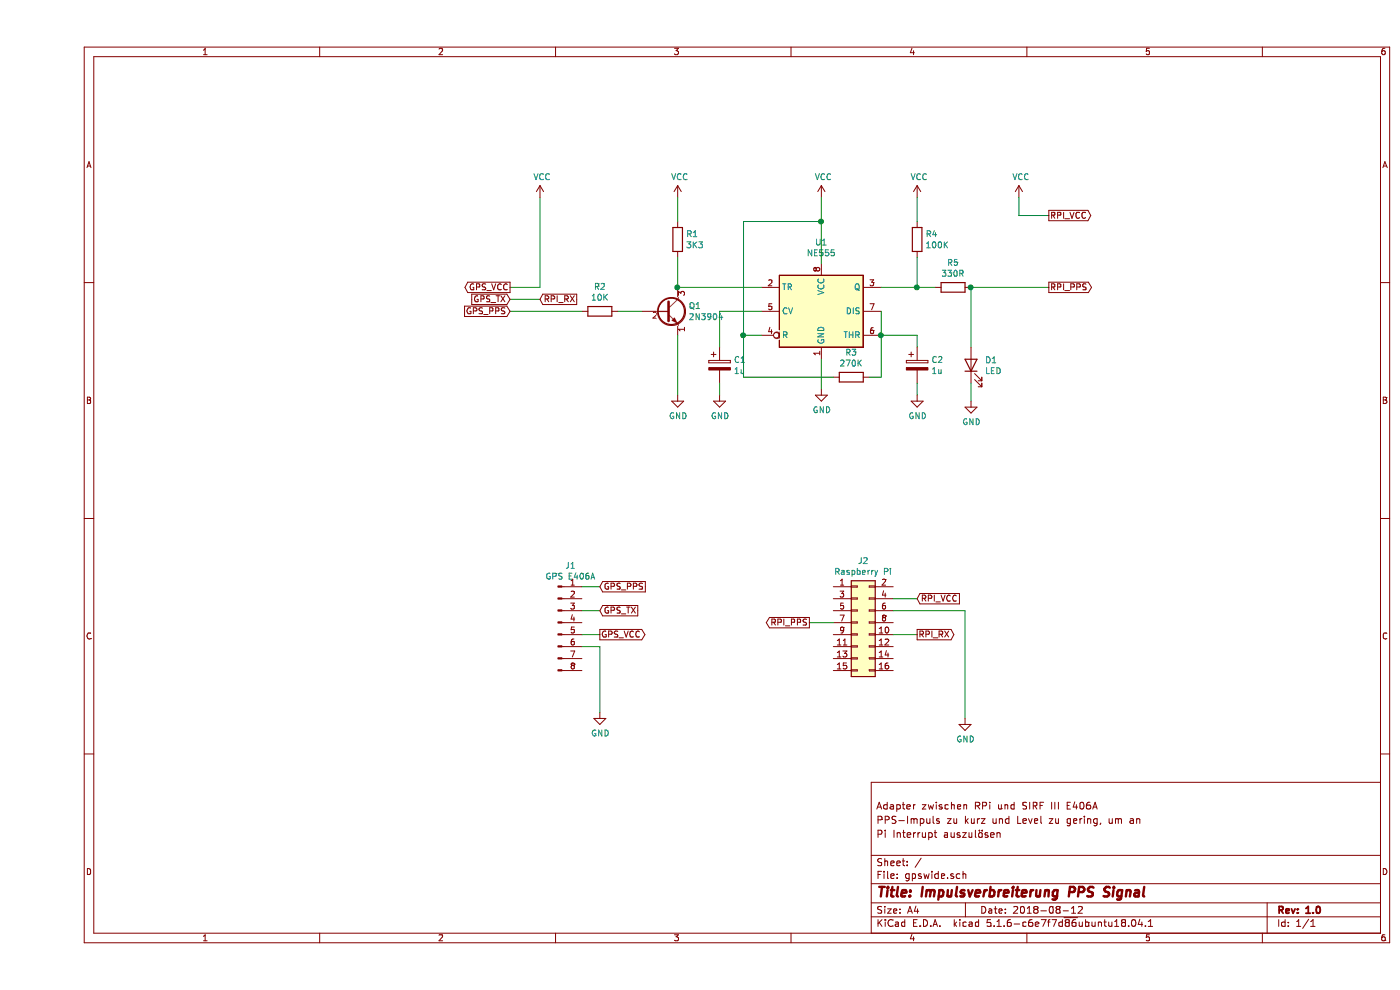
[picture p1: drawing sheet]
EESchema Schematic File Version 4
LIBS:gpswide-cache
EELAYER 26 0
EELAYER END
$Descr A4 11693 8268
encoding utf-8
Sheet 1 1
Title "Impulsverbreiterung PPS Signal"
Date "2018-08-12"
Rev "1.0"
Comp ""
Comment1 "Pi Interrupt auszulösen"
Comment2 "PPS-Impuls zu kurz und Level zu gering, um an"
Comment3 "Adapter zwischen RPi und SIRF III E406A"
Comment4 ""
$EndDescr
Wire Wire Line
	5700 2600 5700 2900
Wire Wire Line
	6050 2600 5700 2600
Wire Wire Line
	6650 3150 5900 3150
Wire Wire Line
	6550 1850 6550 2200
Wire Wire Line
	5900 1850 6550 1850
Wire Wire Line
	5900 3150 5900 2800
Wire Wire Line
	5900 2800 5900 1850
Connection ~ 5900 2800
Wire Wire Line
	6050 2800 5900 2800
Wire Wire Line
	7050 3150 6950 3150
Wire Wire Line
	7050 2800 7050 3150
Wire Wire Line
	7350 2800 7350 2900
Wire Wire Line
	7050 2800 7350 2800
Connection ~ 7050 2800
Wire Wire Line
	7050 2600 7050 2800
Connection ~ 6550 1850
Wire Wire Line
	6550 1650 6550 1850
Wire Wire Line
	7350 1650 7350 1850
Wire Wire Line
	7350 2400 7500 2400
Wire Wire Line
	7350 2150 7350 2400
Connection ~ 7350 2400
Wire Wire Line
	7050 2400 7350 2400
Wire Wire Line
	7800 2400 7800 2900
Wire Wire Line
	7800 3200 7800 3350
Wire Wire Line
	7350 3200 7350 3300
Wire Wire Line
	6550 3000 6550 3250
Wire Wire Line
	5700 3200 5700 3300
Wire Wire Line
	5050 2600 4850 2600
Wire Wire Line
	5350 1850 5350 1650
$Comp
L Device:R R2
U 1 1
P 4700 2600
F 0 "R2" V 4493 2600 50  0000 C CNN
F 1 "10K" V 4584 2600 50  0000 C CNN
F 2 "Resistor_THT:R_Axial_DIN0207_L6.3mm_D2.5mm_P7.62mm_Horizontal" V 4630 2600 50  0001 C CNN
F 3 "~" H 4700 2600 50  0001 C CNN
	1    4700 2600
	0    1    1    0   
$EndComp
$Comp
L Device:R R1
U 1 1
P 5350 2000
F 0 "R1" H 5420 2046 50  0000 L CNN
F 1 "3K3" H 5420 1955 50  0000 L CNN
F 2 "Resistor_THT:R_Axial_DIN0207_L6.3mm_D2.5mm_P7.62mm_Horizontal" V 5280 2000 50  0001 C CNN
F 3 "~" H 5350 2000 50  0001 C CNN
	1    5350 2000
	1    0    0    -1  
$EndComp
$Comp
L power:VCC #PWR0101
U 1 1
P 5350 1650
F 0 "#PWR0101" H 5350 1500 50  0001 C CNN
F 1 "VCC" H 5367 1823 50  0000 C CNN
F 2 "" H 5350 1650 50  0001 C CNN
F 3 "" H 5350 1650 50  0001 C CNN
	1    5350 1650
	1    0    0    -1  
$EndComp
$Comp
L power:GND #PWR0102
U 1 1
P 5350 3300
F 0 "#PWR0102" H 5350 3050 50  0001 C CNN
F 1 "GND" H 5355 3127 50  0000 C CNN
F 2 "" H 5350 3300 50  0001 C CNN
F 3 "" H 5350 3300 50  0001 C CNN
	1    5350 3300
	1    0    0    -1  
$EndComp
$Comp
L power:GND #PWR0103
U 1 1
P 7800 3350
F 0 "#PWR0103" H 7800 3100 50  0001 C CNN
F 1 "GND" H 7805 3177 50  0000 C CNN
F 2 "" H 7800 3350 50  0001 C CNN
F 3 "" H 7800 3350 50  0001 C CNN
	1    7800 3350
	1    0    0    -1  
$EndComp
$Comp
L Device:LED D1
U 1 1
P 7800 3050
F 0 "D1" V 7838 2933 50  0000 R CNN
F 1 "LED" V 7747 2933 50  0000 R CNN
F 2 "LED_THT:LED_D3.0mm" H 7800 3050 50  0001 C CNN
F 3 "~" H 7800 3050 50  0001 C CNN
	1    7800 3050
	0    -1   -1   0   
$EndComp
$Comp
L Device:R R5
U 1 1
P 7650 2400
F 0 "R5" V 7443 2400 50  0000 C CNN
F 1 "330R" V 7534 2400 50  0000 C CNN
F 2 "Resistor_THT:R_Axial_DIN0207_L6.3mm_D2.5mm_P7.62mm_Horizontal" V 7580 2400 50  0001 C CNN
F 3 "~" H 7650 2400 50  0001 C CNN
	1    7650 2400
	0    1    1    0   
$EndComp
$Comp
L power:VCC #PWR0104
U 1 1
P 7350 1650
F 0 "#PWR0104" H 7350 1500 50  0001 C CNN
F 1 "VCC" H 7367 1823 50  0000 C CNN
F 2 "" H 7350 1650 50  0001 C CNN
F 3 "" H 7350 1650 50  0001 C CNN
	1    7350 1650
	1    0    0    -1  
$EndComp
$Comp
L Device:R R4
U 1 1
P 7350 2000
F 0 "R4" H 7420 2046 50  0000 L CNN
F 1 "100K" H 7420 1955 50  0000 L CNN
F 2 "Resistor_THT:R_Axial_DIN0207_L6.3mm_D2.5mm_P7.62mm_Horizontal" V 7280 2000 50  0001 C CNN
F 3 "~" H 7350 2000 50  0001 C CNN
	1    7350 2000
	1    0    0    -1  
$EndComp
$Comp
L Device:R R3
U 1 1
P 6800 3150
F 0 "R3" V 6593 3150 50  0000 C CNN
F 1 "270K" V 6684 3150 50  0000 C CNN
F 2 "Resistor_THT:R_Axial_DIN0207_L6.3mm_D2.5mm_P7.62mm_Horizontal" V 6730 3150 50  0001 C CNN
F 3 "~" H 6800 3150 50  0001 C CNN
	1    6800 3150
	0    1    1    0   
$EndComp
$Comp
L Device:CP C1
U 1 1
P 5700 3050
F 0 "C1" H 5818 3096 50  0000 L CNN
F 1 "1u" H 5818 3005 50  0000 L CNN
F 2 "Capacitor_THT:CP_Radial_D4.0mm_P1.50mm" H 5738 2900 50  0001 C CNN
F 3 "~" H 5700 3050 50  0001 C CNN
	1    5700 3050
	1    0    0    -1  
$EndComp
$Comp
L Device:CP C2
U 1 1
P 7350 3050
F 0 "C2" H 7468 3096 50  0000 L CNN
F 1 "1u" H 7468 3005 50  0000 L CNN
F 2 "Capacitor_THT:CP_Radial_D4.0mm_P1.50mm" H 7388 2900 50  0001 C CNN
F 3 "~" H 7350 3050 50  0001 C CNN
	1    7350 3050
	1    0    0    -1  
$EndComp
$Comp
L power:GND #PWR0105
U 1 1
P 7350 3300
F 0 "#PWR0105" H 7350 3050 50  0001 C CNN
F 1 "GND" H 7355 3127 50  0000 C CNN
F 2 "" H 7350 3300 50  0001 C CNN
F 3 "" H 7350 3300 50  0001 C CNN
	1    7350 3300
	1    0    0    -1  
$EndComp
$Comp
L power:GND #PWR0106
U 1 1
P 5700 3300
F 0 "#PWR0106" H 5700 3050 50  0001 C CNN
F 1 "GND" H 5705 3127 50  0000 C CNN
F 2 "" H 5700 3300 50  0001 C CNN
F 3 "" H 5700 3300 50  0001 C CNN
	1    5700 3300
	1    0    0    -1  
$EndComp
$Comp
L power:GND #PWR0107
U 1 1
P 6550 3250
F 0 "#PWR0107" H 6550 3000 50  0001 C CNN
F 1 "GND" H 6555 3077 50  0000 C CNN
F 2 "" H 6550 3250 50  0001 C CNN
F 3 "" H 6550 3250 50  0001 C CNN
	1    6550 3250
	1    0    0    -1  
$EndComp
$Comp
L power:VCC #PWR0108
U 1 1
P 6550 1650
F 0 "#PWR0108" H 6550 1500 50  0001 C CNN
F 1 "VCC" H 6567 1823 50  0000 C CNN
F 2 "" H 6550 1650 50  0001 C CNN
F 3 "" H 6550 1650 50  0001 C CNN
	1    6550 1650
	1    0    0    -1  
$EndComp
$Comp
L Timer:NE555 U1
U 1 1
P 6550 2600
F 0 "U1" H 6550 3178 50  0000 C CNN
F 1 "NE555" H 6550 3087 50  0000 C CNN
F 2 "Package_DIP:DIP-8_W7.62mm" H 6550 2600 50  0001 C CNN
F 3 "http://www.ti.com/lit/ds/symlink/ne555.pdf" H 6550 2600 50  0001 C CNN
	1    6550 2600
	1    0    0    -1  
$EndComp
$Comp
L power:VCC #PWR0111
U 1 1
P 4200 1650
F 0 "#PWR0111" H 4200 1500 50  0001 C CNN
F 1 "VCC" H 4217 1823 50  0000 C CNN
F 2 "" H 4200 1650 50  0001 C CNN
F 3 "" H 4200 1650 50  0001 C CNN
	1    4200 1650
	1    0    0    -1  
$EndComp
$Comp
L power:VCC #PWR0112
U 1 1
P 8200 1650
F 0 "#PWR0112" H 8200 1500 50  0001 C CNN
F 1 "VCC" H 8217 1823 50  0000 C CNN
F 2 "" H 8200 1650 50  0001 C CNN
F 3 "" H 8200 1650 50  0001 C CNN
	1    8200 1650
	1    0    0    -1  
$EndComp
Wire Wire Line
	4200 1650 4200 2400
$Comp
L Connector:Conn_01x08_Male J1
U 1 1
P 4350 5200
F 0 "J1" H 4456 5678 50  0000 C CNN
F 1 "GPS E406A" H 4456 5587 50  0000 C CNN
F 2 "Connector_PinHeader_2.54mm:PinHeader_1x08_P2.54mm_Vertical" H 4350 5200 50  0001 C CNN
F 3 "~" H 4350 5200 50  0001 C CNN
	1    4350 5200
	1    0    0    -1  
$EndComp
$Comp
L Connector_Generic:Conn_02x08_Odd_Even J2
U 1 1
P 6850 5200
F 0 "J2" H 6900 5717 50  0000 C CNN
F 1 "Raspberry Pi" H 6900 5626 50  0000 C CNN
F 2 "Connector_PinSocket_2.54mm:PinSocket_2x08_P2.54mm_Vertical" H 6850 5200 50  0001 C CNN
F 3 "~" H 6850 5200 50  0001 C CNN
	1    6850 5200
	1    0    0    -1  
$EndComp
Text GLabel 3950 2400 0    50   Output ~ 0
GPS_VCC
Text GLabel 3950 2600 0    50   Input ~ 0
GPS_PPS
Text GLabel 3950 2500 0    50   Input ~ 0
GPS_TX
Text GLabel 4700 5300 2    50   Output ~ 0
GPS_VCC
Text GLabel 4700 4900 2    50   Input ~ 0
GPS_PPS
Text GLabel 4700 5100 2    50   Input ~ 0
GPS_TX
Wire Wire Line
	4550 4900 4700 4900
Wire Wire Line
	4550 5100 4700 5100
Wire Wire Line
	4550 5300 4700 5300
Wire Wire Line
	4200 2400 3950 2400
Wire Wire Line
	4550 2600 3950 2600
Wire Wire Line
	4550 5400 4700 5400
Text GLabel 7350 5300 2    50   Output ~ 0
RPI_RX
Text GLabel 7350 5000 2    50   Input ~ 0
RPI_VCC
Text GLabel 6450 5200 0    50   Output ~ 0
RPI_PPS
Wire Wire Line
	6450 5200 6650 5200
Wire Wire Line
	7150 5000 7350 5000
Wire Wire Line
	7150 5300 7350 5300
Text GLabel 4200 2500 2    50   Input ~ 0
RPI_RX
Wire Wire Line
	3950 2500 4200 2500
Text GLabel 8450 1800 2    50   Output ~ 0
RPI_VCC
Text GLabel 8450 2400 2    50   Output ~ 0
RPI_PPS
Wire Wire Line
	8450 1800 8200 1800
Wire Wire Line
	8200 1800 8200 1650
Wire Wire Line
	8450 2400 7800 2400
Connection ~ 7800 2400
$Comp
L power:GND #PWR0109
U 1 1
P 4700 5950
F 0 "#PWR0109" H 4700 5700 50  0001 C CNN
F 1 "GND" H 4705 5777 50  0000 C CNN
F 2 "" H 4700 5950 50  0001 C CNN
F 3 "" H 4700 5950 50  0001 C CNN
	1    4700 5950
	1    0    0    -1  
$EndComp
$Comp
L power:GND #PWR0110
U 1 1
P 7750 6000
F 0 "#PWR0110" H 7750 5750 50  0001 C CNN
F 1 "GND" H 7755 5827 50  0000 C CNN
F 2 "" H 7750 6000 50  0001 C CNN
F 3 "" H 7750 6000 50  0001 C CNN
	1    7750 6000
	1    0    0    -1  
$EndComp
Wire Wire Line
	7150 5100 7750 5100
Wire Wire Line
	7750 5100 7750 6000
Wire Wire Line
	4700 5400 4700 5950
$Comp
L Transistor_BJT:2N3904 Q1
U 1 1
P 5250 2600
F 0 "Q1" H 5441 2646 50  0000 L CNN
F 1 "2N3904" H 5441 2555 50  0000 L CNN
F 2 "Package_TO_SOT_THT:TO-92_Inline" H 5450 2525 50  0001 L CIN
F 3 "https://www.fairchildsemi.com/datasheets/2N/2N3904.pdf" H 5250 2600 50  0001 L CNN
	1    5250 2600
	1    0    0    -1  
$EndComp
Wire Wire Line
	5350 2150 5350 2400
Wire Wire Line
	5350 2800 5350 3300
Wire Wire Line
	6050 2400 5350 2400
Connection ~ 5350 2400
$EndSCHEMATC
